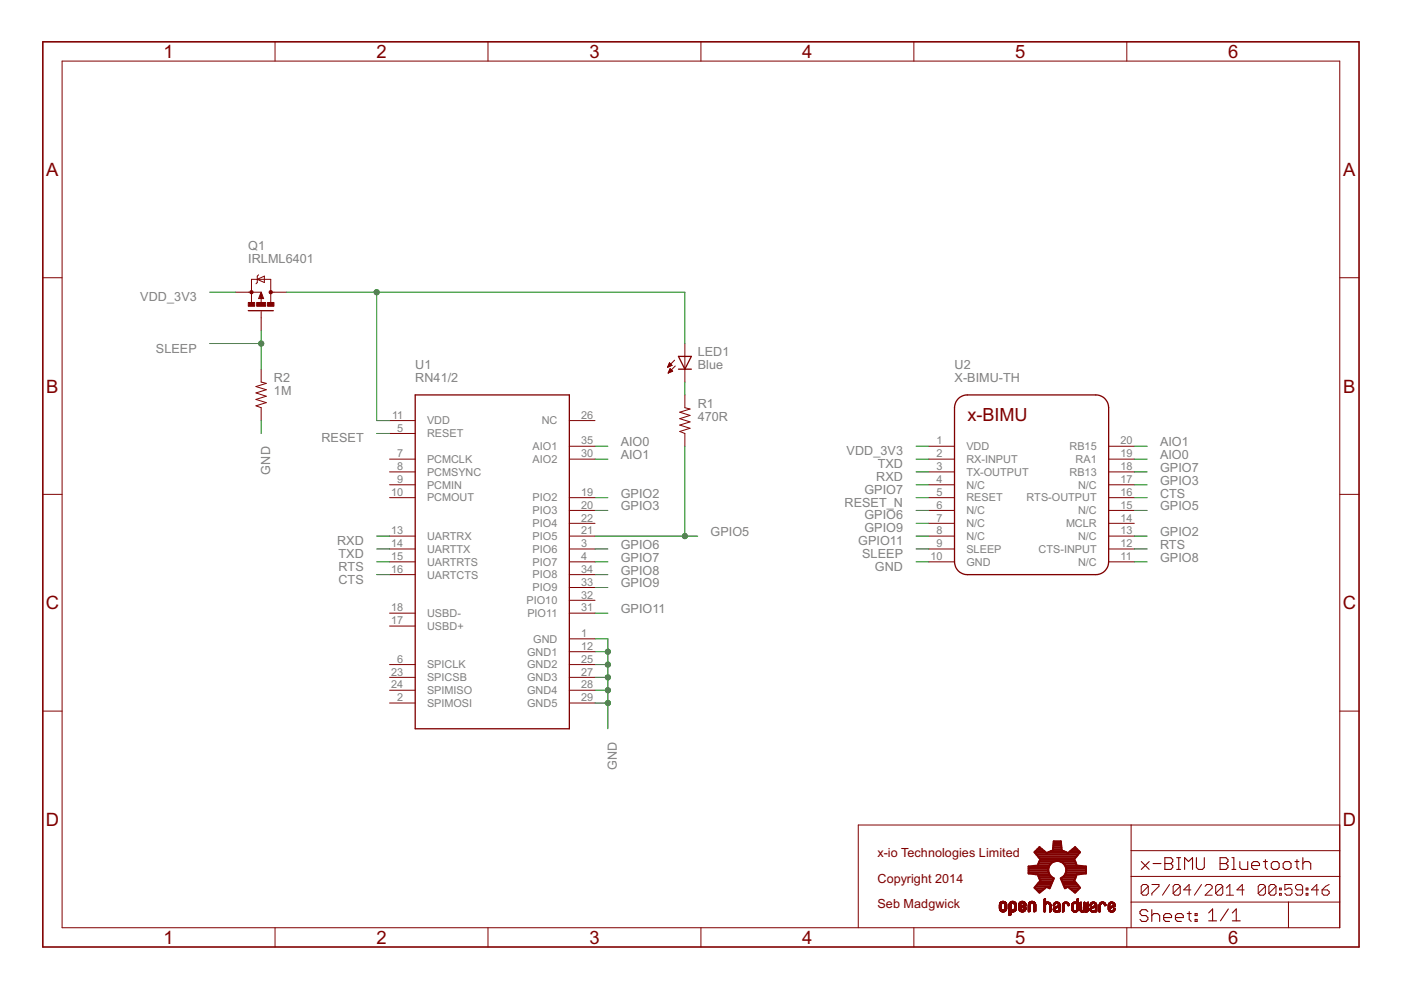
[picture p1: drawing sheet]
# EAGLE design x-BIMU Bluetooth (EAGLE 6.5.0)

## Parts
LED1  Blue  LED0603  [LED-0603]
Q1  IRLML6401  MOSFET-PCHANNEL  [SOT23]
R1  470R  RESISTOR0402-RES  [0402-RES]
R2  1M  RESISTOR0402-RES  [0402-RES]
U1  RN41/2  BLUETOOTH-RN41"  [RN41]
U2  X-BIMU-TH  [X-BIMU_TH]
U$3  OSHW-LOGOS  [OSHW-LOGO-S]

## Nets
AIO0: U1.35(AIO1) U2.19(RA1)
AIO1: U1.30(AIO2) U2.20(RB15)
CTS: U1.16(UARTCTS) U2.16(RTS-OUTPUT)
GND: R2.1 U1.1(GND) U1.12(GND1) U1.25(GND2) U1.27(GND3) U1.28(GND4) U1.29(GND5) U2.10(GND)
GPIO2: U1.19(PIO2) U2.13(N/C)
GPIO3: U1.20(PIO3) U2.17(N/C)
GPIO5: R1.1 U1.21(PIO5) U2.15(N/C)
GPIO6: U1.3(PIO6) U2.6(N/C)
GPIO7: U1.4(PIO7) U2.4(N/C) U2.18(RB13)
GPIO8: U1.34(PIO8) U2.11(N/C)
GPIO9: U1.33(PIO9) U2.7(N/C)
GPIO11: U1.31(PIO11) U2.8(N/C)
N$3: LED1.A Q1.3(D) U1.11(VDD)
N$8: LED1.C R1.2
RESET: U1.5(RESET)
RESET_N: U2.5(RESET)
RTS: U1.15(UARTRTS) U2.12(CTS-INPUT)
RXD: U1.13(UARTRX) U2.3(TX-OUTPUT)
SLEEP: Q1.1(G) R2.2 U2.9(SLEEP)
TXD: U1.14(UARTTX) U2.2(RX-INPUT)
VDD_3V3: Q1.2(S) U2.1(VDD)
Unconnected: U1.2(SPIMOSI) U1.6(SPICLK) U1.7(PCMCLK) U1.8(PCMSYNC) U1.9(PCMIN) U1.10(PCMOUT) U1.17(USBD+) U1.18(USBD-) U1.22(PIO4) U1.23(SPICSB) U1.24(SPIMISO) U1.26(NC) U1.32(PIO10) U2.14(MCLR)

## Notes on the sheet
- x-io Technologies Limited
- Copyright 2014
- Seb Madgwick

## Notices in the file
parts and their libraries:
SparkFun: Licensing: CC v3.0 Share-Alike You are welcome to use this library for commercial purposes.
